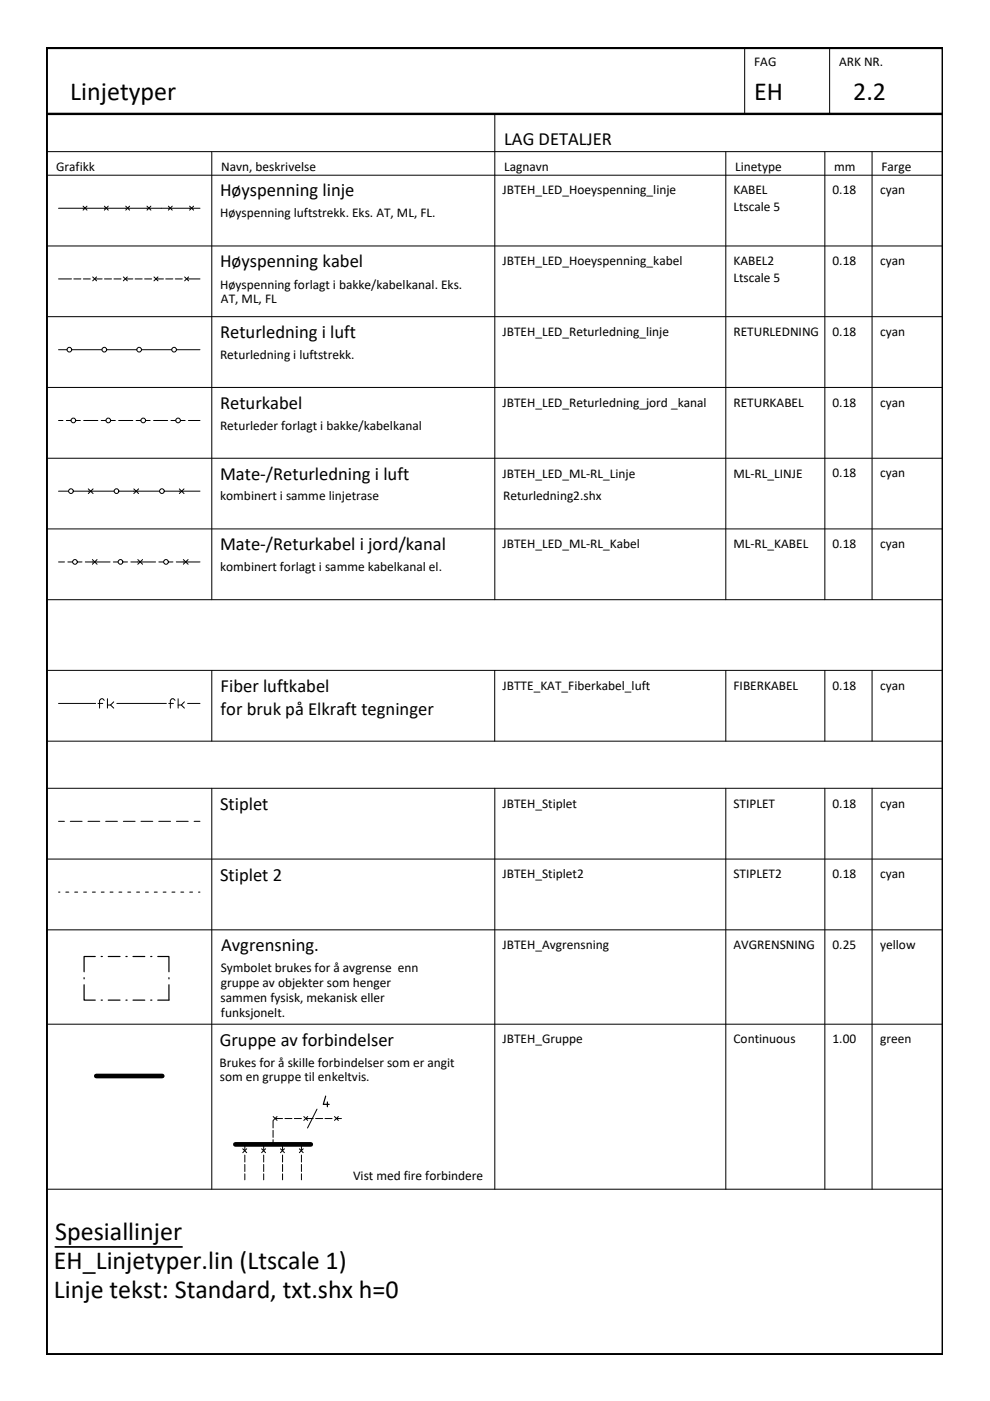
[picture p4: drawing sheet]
<svg xmlns="http://www.w3.org/2000/svg" width="210mm" height="297mm" viewBox="0 0 210 297" stroke-linecap="round" stroke-linejoin="round" font-family="sans-serif">
<!-- layer: JBTEH_LED_Hoeyspenning_linje -->
<g fill="none" stroke="#000" stroke-width=".21">
<path d="M12.4 44.2h14.2M17.6 43.7l.8 .9M18.4 43.7l-.8 .9M22.1 43.7l.9 .9M23 43.7l-.9 .9M26.7 44.2h15.7M26.7 43.7l.8 .9M27.5 43.7l-.8 .9M31.2 43.7l.8 .9M32 43.7l-.8 .9M35.7 43.7l.8 .9M36.5 43.7l-.8 .9"/>
<path d="M40.2 43.7l.8 .9M41 43.7l-.8 .9"/>
</g>
<!-- layer: RAMME -->
<path d="M9.9 10.2h190v276.9h-190zM9.9 24.2h190" fill="none" stroke="#000" stroke-width=".51"/>
<!-- layer: RAMME SYMBOLER -->
<g fill="none" stroke="#000" stroke-width=".21">
<path d="M157.9 10.2v14M175.9 10.2v14M9.9 32.2h190M9.9 37.1h190M44.9 32.2v94.9M104.9 24.2v102.9M153.9 32.2v94.9M174.9 32.2v94.9M184.9 32.2v94.9M9.9 52.2h190M9.9 67.1h190M9.9 97.2h190"/>
<path d="M9.9 82.1h190M9.9 112.1h190M9.9 127.1h190M9.9 142.1h190M9.9 157.1h190M44.9 142.1v15M104.9 142.1v15M153.9 142.1v15M174.9 142.1v15M184.9 142.1v15M9.9 167.1h190M44.9 167.1v85"/>
<path d="M104.9 167.1v85M153.9 167.1v85M174.9 167.1v85M184.9 167.1v85M9.9 197.1h190M9.9 182.1h190M9.9 217.1h190M9.9 252.1h190"/>
</g>
<!-- layer: JBTEH_LED_Returledning_linje -->
<g fill="none" stroke="#000" stroke-width=".21">
<path d="M12.4 74.1h1.8M15.2 74.1h6.4M22.6 74.1h6.4M30 74.1h6.4M37.4 74.1h5"/>
<circle cx="14.7" cy="74.1" r=".5"/>
<circle cx="22.1" cy="74.1" r=".5"/>
<circle cx="29.5" cy="74.1" r=".5"/>
<circle cx="36.9" cy="74.1" r=".5"/>
</g>
<!-- layer: JBTEH_LED_Returledning_jord _kanal -->
<g fill="none" stroke="#000" stroke-width=".21">
<path d="M12.4 89.2h.9M14.1 89.2h1M16.1 89.2h.9M17.7 89.2h3.1M21.4 89.2h1M23.5 89.2h1M25.2 89.2h3M28.9 89.2h1M30.8 89.2h1M32.6 89.2h2.9M36.2 89.2h1.1M38.3 89.2h1"/>
<path d="M39.9 89.2h2.5"/>
<circle cx="15.6" cy="89.1" r=".5"/>
<circle cx="23" cy="89.1" r=".5"/>
<circle cx="30.4" cy="89.1" r=".5"/>
<circle cx="37.8" cy="89.1" r=".5"/>
</g>
<!-- layer: JBTEH_LED_ML-RL_Linje -->
<g fill="none" stroke="#000" stroke-width=".21">
<path d="M12.4 104.1h2.1M15.5 104.1h8.7M18.7 103.7l1 .9M19.7 103.7l-1 .9M25.2 104.1h8.6M28.4 103.7l1 .9M29.4 103.7l-1 .9M34.8 104.1h7.6M38 103.7l1 .9M39 103.7l-1 .9"/>
<circle cx="15" cy="104.1" r=".5"/>
<circle cx="24.7" cy="104.1" r=".5"/>
<circle cx="34.3" cy="104.1" r=".5"/>
</g>
<!-- layer: JBTEH_LED_ML-RL_Kabel -->
<g fill="none" stroke="#000" stroke-width=".21">
<path d="M12.4 119.1h1.3M14.4 119.1h1M16.4 119.1h1M18.1 119.1h5.2M19.6 118.6l1 1M20.6 118.6l-1 1M24 119.1h1M26 119.1h1M27.7 119.1h5.3M29.2 118.6l1 1M30.2 118.6l-1 1M33.7 119.1h1"/>
<path d="M35.7 119.1h1M37.4 119.1h5M38.9 118.6l1 1M39.9 118.6l-1 1"/>
<circle cx="15.9" cy="119.1" r=".5"/>
<circle cx="25.5" cy="119.1" r=".5"/>
<circle cx="35.2" cy="119.1" r=".5"/>
</g>
<!-- layer: JBTEH_Gruppe -->
<path d="M20.4 228.1h14M49.9 242.6h16" fill="none" stroke="#000" stroke-width=".99"/>
<!-- layer: JBTTE_KAT_Fiber_luftkabel -->
<g fill="none" stroke="#000" stroke-width=".21">
<path d="M12.4 149.1h7.9M20.8 149.1h1M22.1 148.5l-.3-.4h-.4l-.3 .4v1.6M22.8 148.1v2M23.4 149.5l.7 .6M24.1 148.8l-.7 .7h-.6M24.8 149.1h10.5M35.8 149.1h1M37.1 148.5l-.3-.4h-.4l-.3 .4v1.6M37.8 148.1v2M38.4 149.5l.7 .6M39.1 148.8l-.7 .7h-.6"/>
<path d="M39.8 149.1h2.6"/>
</g>
<!-- layer: JBTEH_LED_Hoeyspenning_kabel -->
<g fill="none" stroke="#000" stroke-width=".21">
<path d="M12.4 59.1h2.8M15.6 59.1h1.6M17.7 59.1h1.4M19.6 58.7l.9 .8M20.2 59.1h1.5M20.5 58.7l-.9 .8M22.1 59.1h1.6M24.2 59.1h1.5M26.1 58.7l.9 .8M26.7 59.1h1.5M27 58.7l-.9 .8M28.6 59.1h1.5"/>
<path d="M30.7 59.1h1.5M32.6 58.7l.9 .8M33.2 59.1h1.5M33.5 58.7l-.9 .8M35.1 59.1h1.5M37.2 59.1h1.5M39.1 58.7l.9 .8M39.7 59.1h2.7M40 58.7l-.9 .8M57.9 237.6v1.5M57.9 239.6v1.6M57.9 236.7l.8 .9"/>
<path d="M58.4 237.2h1.5M58.7 236.7l-.8 .9M60.4 237.2h1.5M62.4 237.2h1.5M64.4 236.7l.8 .9M64.9 237.2h1.5M65.2 236.7l-.8 .9M66.9 237.2h1.5M68.9 237.2h1.5M70.9 236.7l.8 .9M71.4 237.2h1M71.7 236.7l-.8 .9"/>
<path d="M51.5 243.6l.8 .8M51.9 242.6v1.3M51.9 244.9v1.5M51.9 246.9v1.5M51.9 248.9v1.2M52.3 243.6l-.8 .8M55.5 243.6l.8 .8M55.9 242.6v1.3M55.9 244.9v1.5M55.9 246.9v1.5M55.9 248.9v1.2M56.3 243.6l-.8 .8"/>
<path d="M57.9 241.6v1M59.5 243.6l.8 .8M59.9 242.6v1.3M59.9 244.9v1.5M59.9 246.9v1.5M59.9 248.9v1.2M60.3 243.6l-.8 .8M63.5 243.6l.8 .8M63.9 242.6v1.3M63.9 244.9v1.5M63.9 246.9v1.5M63.9 248.9v1.2"/>
<path d="M64.3 243.6l-.8 .8"/>
</g>
<!-- layer: JBTEH_Komponenter -->
<path d="M67.2 235.2l-2 4" fill="none" stroke="#000" stroke-width=".21"/>
<!-- layer: JBTEH_ATT_Tekst -->
<path d="M69.1 232.4l-.6 1.7h1.3M69.4 233.6v1.1" fill="none" stroke="#000" stroke-width=".25"/>
<!-- layer: RAMME TEKST -->
<path d="M11.7 264.4h26.9" fill="none" stroke="#000" stroke-width=".36"/>
<!-- layer: JBTEH_Avgrensning -->
<g fill="none" stroke="#000" stroke-width=".25">
<path d="M17.8 208.8v3.2h2.4M17.8 207.3v.2M20.2 202.8h-2.4v3.2M21.4 202.8h.3M21.4 212h.3M23 202.8h2.4M23 212h2.4M26.7 202.8h.3M26.7 212h.3M28.2 202.8h2.5M28.2 212h2.5M31.9 202.8h.3"/>
<path d="M31.9 212h.3M33.5 202.8h2.3v3.2M35.8 207.3v.2M35.8 208.8v3.2h-2.3"/>
</g>
<!-- layer: JBTEH_Stiplet -->
<path d="M12.4 174.1h1.3M14.9 174.1h2.5M18.7 174.1h2.5M22.4 174.1h2.5M26.1 174.1h2.5M29.9 174.1h2.5M33.7 174.1h2.5M37.4 174.1h2.5M41.2 174.1h1.2" fill="none" stroke="#000" stroke-width=".21"/>
<!-- layer: JBTEH_Stiplet2 -->
<g fill="none" stroke="#000" stroke-width=".21">
<path d="M12.4 189.1h.3M14 189.1h.6M15.8 189.1h.7M17.7 189.1h.6M19.6 189.1h.6M21.5 189.1h.6M23.3 189.1h.7M25.2 189.1h.6M27.1 189.1h.6M29 189.1h.6M30.8 189.1h.7M32.7 189.1h.6"/>
<path d="M34.6 189.1h.6M36.5 189.1h.6M38.3 189.1h.7M40.2 189.1h.6M42.1 189.1h.3"/>
</g>
<g font-size="5.5">
<text x="14.9" y="21.1">Linjetyper</text>
<text x="159.9" y="21.1">EH</text>
<text x="180.9" y="21.1">2.2</text>
<text x="11.7" y="262.9">Spesiallinjer</text>
<text x="11.4" y="269">EH_Linjetyper.lin (Ltscale 1)</text>
<text x="11.4" y="275.1">Linje tekst: Standard, txt.shx h=0</text>
</g>
<g font-size="3.9">
<text x="106.9" y="30.6">LAG DETALJER</text>
<text x="46.7" y="41.7">Høyspenning linje</text>
<text x="46.7" y="56.6">Høyspenning kabel</text>
<text x="46.7" y="71.7">Returledning i luft</text>
<text x="46.7" y="86.7">Returkabel</text>
<text x="46.7" y="101.7">Mate-/Returledning i luft</text>
<text x="46.7" y="116.7">Mate-/Returkabel i jord/kanal</text>
<text x="46.8" y="146.7">Fiber luftkabel</text>
<text x="46.8" y="151.7">for bruk på Elkraft tegninger</text>
<text x="46.7" y="171.7">Stiplet</text>
<text x="46.7" y="186.7">Stiplet 2</text>
<text x="46.9" y="201.6">Avgrensning.</text>
<text x="46.6" y="221.9">Gruppe av forbindelser</text>
</g>
<g font-size="2.8">
<text x="159.9" y="13.9">FAG</text>
<text x="177.9" y="13.9">ARK NR.</text>
<text x="11.9" y="36.2">Grafikk</text>
<text x="46.9" y="36.2">Navn, beskrivelse</text>
<text x="106.6" y="41.2">JBTEH_LED_Hoeyspenning_linje</text>
<text x="106.9" y="36.2">Lagnavn</text>
<text x="155.5" y="41.2">KABEL</text>
<text x="155.9" y="36.2">Linetype</text>
<text x="176.5" y="41.2">0.18</text>
<text x="176.9" y="36.2">mm</text>
<text x="186.6" y="41.2">cyan</text>
<text x="186.9" y="36.2">Farge</text>
<text x="46.7" y="46.1">Høyspenning luftstrekk. Eks. AT, ML, FL.</text>
<text x="155.5" y="44.7">Ltscale 5</text>
<text x="106.6" y="56.2">JBTEH_LED_Hoeyspenning_kabel</text>
<text x="155.5" y="56.2">KABEL2</text>
<text x="155.5" y="59.7">Ltscale 5</text>
<text x="176.5" y="56.2">0.18</text>
<text x="186.6" y="56.2">cyan</text>
<text x="46.7" y="61.2">Høyspenning forlagt i bakke/kabelkanal. Eks.</text>
<text x="46.8" y="64.2">AT, ML, FL</text>
<text x="106.6" y="71.2">JBTEH_LED_Returledning_linje</text>
<text x="155.5" y="71.2">RETURLEDNING</text>
<text x="176.5" y="71.2">0.18</text>
<text x="186.6" y="71.2">cyan</text>
<text x="46.7" y="76.1">Returledning i luftstrekk.</text>
<text x="106.6" y="86.2">JBTEH_LED_Returledning_jord _kanal</text>
<text x="155.5" y="86.2">RETURKABEL</text>
<text x="176.5" y="86.2">0.18</text>
<text x="186.6" y="86.2">cyan</text>
<text x="46.7" y="91.2">Returleder forlagt i bakke/kabelkanal</text>
<text x="106.6" y="101.2">JBTEH_LED_ML-RL_Linje</text>
<text x="155.5" y="101.2">ML-RL_LINJE</text>
<text x="176.5" y="101.2">0.18</text>
<text x="186.6" y="101.2">cyan</text>
<text x="46.7" y="106.1">kombinert i samme linjetrase</text>
<text x="106.7" y="106.1">Returledning2.shx</text>
<text x="106.6" y="116.2">JBTEH_LED_ML-RL_Kabel</text>
<text x="155.5" y="116.2">ML-RL_KABEL</text>
<text x="176.5" y="116.2">0.18</text>
<text x="186.6" y="116.2">cyan</text>
<text x="46.7" y="121.1">kombinert forlagt i samme kabelkanal el.</text>
<text x="106.6" y="146.2">JBTTE_KAT_Fiberkabel_luft</text>
<text x="155.5" y="146.2">FIBERKABEL</text>
<text x="176.5" y="146.2">0.18</text>
<text x="186.6" y="146.2">cyan</text>
<text x="106.6" y="171.2">JBTEH_Stiplet</text>
<text x="155.5" y="171.2">STIPLET</text>
<text x="176.5" y="171.2">0.18</text>
<text x="186.6" y="171.2">cyan</text>
<text x="106.6" y="186.2">JBTEH_Stiplet2</text>
<text x="155.5" y="186.2">STIPLET2</text>
<text x="176.5" y="186.2">0.18</text>
<text x="186.6" y="186.2">cyan</text>
<text x="106.6" y="201.2">JBTEH_Avgrensning</text>
<text x="155.5" y="201.2">AVGRENSNING</text>
<text x="176.5" y="201.2">0.25</text>
<text x="186.6" y="201.2">yellow</text>
<text x="46.8" y="206.1">Symbolet brukes for å avgrense enn</text>
<text x="46.8" y="209.3">gruppe av objekter som henger</text>
<text x="46.8" y="212.4">sammen fysisk, mekanisk eller</text>
<text x="46.8" y="215.5">funksjonelt.</text>
<text x="106.6" y="221.2">JBTEH_Gruppe</text>
<text x="155.5" y="221.2">Continuous</text>
<text x="176.5" y="221.2">1.00</text>
<text x="186.6" y="221.2">green</text>
<text x="46.5" y="226.2">Brukes for å skille forbindelser som er angit</text>
<text x="46.6" y="229.3">som en gruppe til enkeltvis.</text>
<text x="74.9" y="250.1">Vist med fire forbindere</text>
</g>
</svg>
